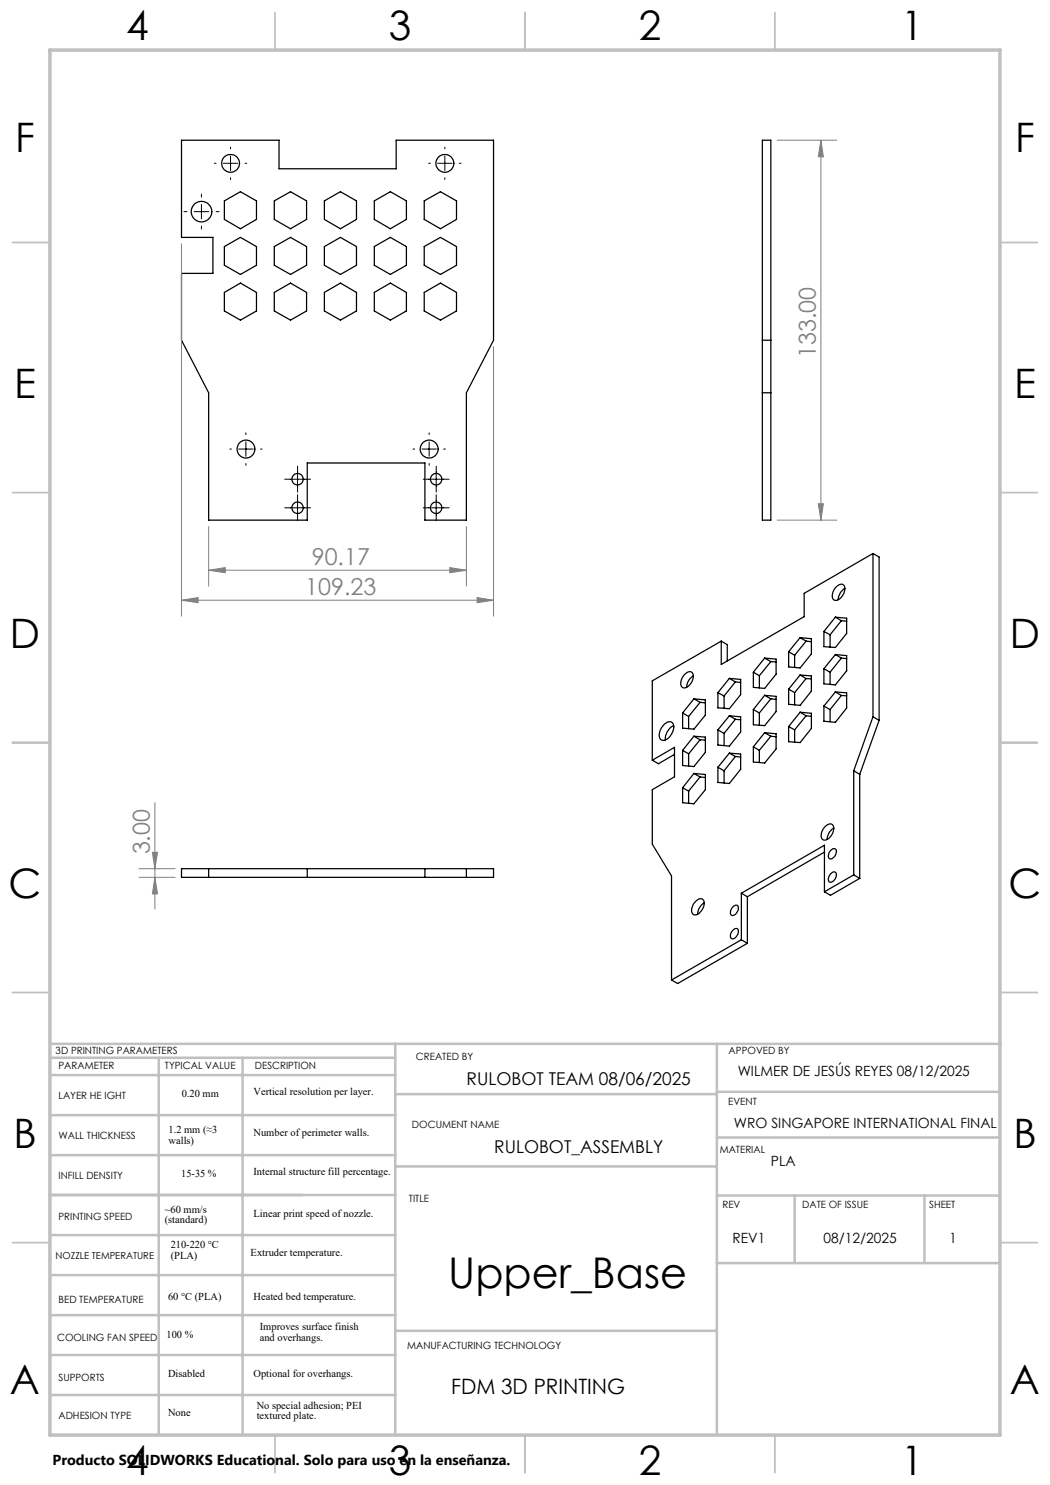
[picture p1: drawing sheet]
<svg xmlns="http://www.w3.org/2000/svg" width="210mm" height="297mm" viewBox="0 0 210 297" stroke-linecap="round" stroke-linejoin="round" font-family="sans-serif">
<g fill="none" stroke="#c0c0c0" stroke-width=".35">
<path d="M55 2.5v7.5M105 2.5v7.5M155 2.5v7.5M2.5 48.5h7.5M200 48.5h7.5M2.5 98.5h7.5M200 98.5h7.5M2.5 148.5h7.5M200 148.5h7.5M2.5 198.5h7.5M200 198.5h7.5M2.5 248.5h7.5"/>
<path d="M200 248.5h7.5M55 287v7.5M105 287v7.5M155 287v7.5"/>
</g>
<g fill="none" stroke="#c0c0c0" stroke-width=".5">
<path d="M10 208.8h190.2M10 211.6h69.1M10 215h69.1M31.7 211.6v75.4M48.5 211.6v75.4M79.1 208.8v78.2M79.1 218.8h64.3M143.4 208.8v78.2M143.4 218.4h56.6M10 223h69.1M10 231h69.1M10 239h69.1"/>
<path d="M79.1 233.3h64.3M143.4 227.5h56.6M143.4 239.1h56.6M158.9 239.1v13.5M184.9 239.1v13.5M10 255h69.1M10 247h69.1M143.4 252.6h56.6M10 271h69.1M10 263h69.1M10 279h69.1M79.1 266.2h64.3"/>
</g>
<path d="M10 10h190v277h-190z" fill="none" stroke="#c0c0c0" stroke-width=".7"/>
<g fill="none" stroke="#000" stroke-width=".25">
<path d="M36.3 28h19.5v5.8h23.4v-5.8h19.5v40l-5.4 10.6v25.4h-8.3v-11.4h-23.5v11.4h-19.8v-25.4l-5.4-10.6v-13.3h6.3v-7.2h-6.3zM152.5 28h1.7v76h-1.7zM44.9 40.2l3.2-1.9 3.2 1.9v3.7l-3.2 1.9-3.2-1.9zM44.9 49.3l3.2-1.8 3.2 1.8v3.8l-3.2 1.8-3.2-1.8zM44.9 58.5l3.2-1.9 3.2 1.9v3.7l-3.2 1.8-3.2-1.8zM54.9 40.2l3.2-1.9 3.2 1.9v3.7l-3.2 1.9-3.2-1.9zM54.9 49.3l3.2-1.8 3.2 1.8v3.8l-3.2 1.8-3.2-1.8zM54.9 58.5l3.2-1.9 3.2 1.9v3.7l-3.2 1.8-3.2-1.8zM64.9 40.2l3.2-1.9 3.2 1.9v3.7l-3.2 1.9-3.2-1.9zM64.9 49.3l3.2-1.8 3.2 1.8v3.8l-3.2 1.8-3.2-1.8zM64.9 58.5l3.2-1.9 3.2 1.9v3.7l-3.2 1.8-3.2-1.8zM74.9 40.2l3.2-1.9 3.2 1.9v3.7l-3.2 1.9-3.2-1.9z"/>
<path d="M74.9 49.3l3.2-1.8 3.2 1.8v3.8l-3.2 1.8-3.2-1.8zM74.9 58.5l3.2-1.9 3.2 1.9v3.7l-3.2 1.8-3.2-1.8zM84.8 40.2l3.3-1.9 3.2 1.9v3.7l-3.2 1.9-3.3-1.9zM84.8 49.3l3.3-1.8 3.2 1.8v3.8l-3.2 1.8-3.3-1.8zM84.8 58.5l3.3-1.9 3.2 1.9v3.7l-3.2 1.8-3.3-1.8zM152.5 78.6h1.7M152.5 68h1.7M167.2 117.4a.96 .96 0 0 1 1.7-.2 2.36 2.36 0 0 1-1.9 2.9 1.25 1.25 0 0 1-.3-1.9zM169 117.7a2.62 2.62 0 0 0-1.3 2.2M174.6 110.7l-13.8 8v4.6l-16.5 9.6v-4.7M174.6 110.7v32.7M174.6 110.7l1.2 .7v32.7"/>
<path d="M136.9 134.9a.96 .96 0 0 1 1.7-.2 2.36 2.36 0 0 1-1.9 2.9 1.25 1.25 0 0 1-.4-1.9zM138.7 135.2a2.76 2.76 0 0 0-1.4 2.2M138.8 139.8l2.3 .2v3l-2.3 2.8-2.3-.2v-3M138.8 139.8l-2.3 2.8M138.8 139.8l1.2 .7M143.6 138.5l1.2 .7M144.3 128.2l-13.8 8v15.8M144.3 128.2l1.2 .7v3.3M144.8 139.2v2.5M145.9 135.7l2.2 .2v3l-2.2 2.8-2.3-.1v-3.1M145.9 135.7l-2.3 2.8M145.9 135.7l1.2 .7"/>
<path d="M147.1 136.4l1 .1M147.1 136.4l-2.3 2.8M150.7 134.4l1.2 .7M151.9 135.1v2.5M152.9 131.6l2.3 .2v3l-2.3 2.9-2.2-.2v-3.1M152.9 139.1l2.3 .2v3l-2.3 2.8-2.2-.1v-3.1M152.9 131.6l-2.2 2.8M152.9 139.1l-2.2 2.8M152.9 139.1l1.3 .7M152.9 131.6l1.3 .7M154.2 139.8l1 .1M154.2 139.8l-2.3 2.8"/>
<path d="M154.2 132.3l1 .1M154.2 132.3l-2.3 2.8M157.7 137.8l1.2 .7M157.7 130.3l1.2 .8M158.9 131.1v2.4M158.9 138.5v2.5M160 127.5l2.3 .2v3.1l-2.3 2.8-2.3-.2v-3.1M160 135l2.3 .2v3l-2.3 2.9-2.3-.2v-3.1M160 127.5l-2.3 2.8M160 135l-2.3 2.8M160 135l1.2 .7M160 127.5l1.2 .7"/>
<path d="M161.2 135.7l1.1 .1M161.2 135.7l-2.3 2.8M161.2 128.2l1.1 .1M161.2 128.2l-2.3 2.9M164.8 133.7l1.2 .7M164.8 126.3l1.2 .7M166 127v2.4M166 134.4v2.5M167.1 123.4l2.2 .2v3.1l-2.2 2.8-2.3-.2v-3M167.1 130.9l2.2 .2v3.1l-2.2 2.8-2.3-.2v-3.1M167.1 138.4l2.2 .2v3l-2.2 2.9-2.3-.3v-3M167.1 138.4l-2.3 2.8"/>
<path d="M167.1 123.4l-2.3 2.9M167.1 130.9l-2.3 2.8M167.1 138.4l1.2 .7M167.1 130.9l1.2 .7M167.1 123.4l1.2 .7M168.3 139.1l1 .1M168.3 139.1l-2.3 2.8M168.3 131.6l1 .1M168.3 131.6l-2.3 2.8M168.3 124.1l1 .1M168.3 124.1l-2.3 2.9M130.5 152l4.4-2.5v5.9l-4.4 2.5v10.9l3.8 6.4v20.8"/>
<path d="M132.9 144.8a1.01 1.01 0 0 1 1-.5 1.01 1.01 0 0 1 .8 .8 2.91 2.91 0 0 1-2.1 3 1.12 1.12 0 0 1-.7-1.7l.3-.7zM134.7 145.1a3.1 3.1 0 0 0-1.6 2.9M134.9 150.9l-3.2 1.8-1.2-.7M136.5 157.5l1.2 .7M136.5 150.1l1.2 .7M136.5 142.6l1.2 .7M137.7 143.3v2.4M137.7 150.8v2.4M137.7 158.2v2.5M138.8 147.2l2.3 .2v3.1l-2.3 2.8-2.3-.2v-3M138.8 154.7l2.3 .2v3l-2.3 2.9-2.3-.3v-3M138.8 147.2l-2.3 2.9"/>
<path d="M138.8 154.7l-2.3 2.8M138.8 154.7l1.2 .7M138.8 147.2l1.2 .8M140 155.4l1.1 .1M140 155.4l-2.3 2.8M140 148h1.1M140 148l-2.3 2.8M140 140.5l1.1 .1M140 140.5l-2.3 2.8M143.6 153.5l1.2 .7M143.6 146l1.2 .7M144.8 146.7v2.4"/>
<path d="M144.8 154.2v2.4M145.9 143.2l2.2 .2v3l-2.2 2.8-2.3-.2v-3M145.9 150.6l2.2 .2v3l-2.2 2.9-2.3-.2v-3M145.9 143.2l-2.3 2.8M145.9 150.6l-2.3 2.9M145.9 150.6l1.2 .7M145.9 143.2l1.2 .7M147.1 151.3l1 .1M147.1 151.3l-2.3 2.9M147.1 143.9l1 .1M147.1 143.9l-2.3 2.8M150.7 149.4l1.2 .7"/>
<path d="M150.7 141.9l1.2 .7M151.9 142.6v2.5M151.9 150.1v2.4M152.9 146.5l2.3 .3v3l-2.3 2.8-2.2-.2v-3M152.9 146.5l-2.2 2.9M152.9 146.5l1.3 .7M154.2 147.2l1 .2M154.2 147.2l-2.3 2.9M157.7 145.3l1.2 .7M158.9 146v2.4M160 142.4l2.3 .3v3l-2.3 2.8-2.3-.2v-3M160 142.4l-2.3 2.9"/>
<path d="M160 142.4l1.2 .8M161.2 143.2l1.1 .1M161.2 143.2l-2.3 2.8M164.8 141.2l1.2 .7M166 141.9v2.5M170.7 154.2v20.8M170.7 154.2l1.2 .7M171.9 154.9v20.8M174.6 143.4l-3.9 10.8M174.6 143.4l1.2 .7M175.8 144.1l-3.9 10.8M36.3 173.7h62.4v1.8h-62.4z"/>
<path d="M41.7 173.7v1.8M61.5 173.7v1.8M85 173.7v1.8M93.3 173.7v1.8M148.3 178.6v9.4M148.3 178.6l1.2 .7M149.5 179.3v9.4M164.9 178.4v-9.4l-16.6 9.6M164.9 170.4l-15.4 8.9M165 165.3a.96 .96 0 0 1 1.7-.1 2.36 2.36 0 0 1-1.9 2.8 1.25 1.25 0 0 1-.4-1.8zM166.1 174.8a.65 .65 0 0 1 1-.3 .65 .65 0 0 1 .1 1 1.09 1.09 0 0 1-1.4 .9l-.1-.6zM166.1 170.1a.64 .64 0 0 1 1-.3 .64 .64 0 0 1 .1 1 1.08 1.08 0 0 1-1.4 .9l-.1-.6z"/>
<path d="M166.8 165.6a2.62 2.62 0 0 0-1.3 2.3M170.7 175l-5.8 3.4M170.7 175l1.2 .7M171.9 175.7l-5.8 3.4-1.2-.7M139.1 180.3a.97 .97 0 0 1 1.7-.2 2.36 2.36 0 0 1-1.9 2.9 1.19 1.19 0 0 1-.4-1.9zM140.8 180.6a2.84 2.84 0 0 0-1.3 2.2M146.5 186.1a.6 .6 0 0 1 .8-.4 .6 .6 0 0 1 .4 .8 1.37 1.37 0 0 1-1.3 1.2 1.13 1.13 0 0 1 .1-1.6zM146.7 181.2a.57 .57 0 0 1 .8-.1 .57 .57 0 0 1 .2 .8 1.37 1.37 0 0 1-1.3 1.2 1.23 1.23 0 0 1 .3-1.9zM148.3 188l-14 8M148.3 188l1.2 .7M149.5 188.7l-14 8-1.2-.7"/>
<circle cx="46.1" cy="32.7" r="1.79"/>
<circle cx="89" cy="32.7" r="1.79"/>
<circle cx="40.3" cy="42.3" r="2.06"/>
<circle cx="49.2" cy="89.8" r="1.79"/>
<circle cx="59.5" cy="95.8" r="1.15"/>
<circle cx="85.8" cy="89.8" r="1.79"/>
<circle cx="87.2" cy="95.8" r="1.15"/>
<circle cx="59.5" cy="101.5" r="1.15"/>
<circle cx="87.2" cy="101.5" r="1.15"/>
</g>
<g fill="none" stroke="#808080" stroke-width=".2">
<path d="M155.4 28h12M164.2 28l.5 3.4h-1zM164.2 28v76M36.3 48.8v74.4M98.7 69.3v53.9M41.7 114l3.3-.5v1zM41.7 105.3v11.9M41.7 114h51.6M90 113.5l3.3 .5-3.3 .5zM93.3 105.3v11.9M95.4 119.5l3.3 .5-3.3 .5zM155.4 104h12"/>
<path d="M163.7 100.7h1l-.5 3.3zM36.3 120l3.3-.5v1zM36.3 120h62.4M27.8 173.7h7.2M27.8 175.5h7.2M30.5 170.5h1l-.5 3.2zM31 175.5l.5 3.3h-1zM31 160.5v21.3"/>
</g>
<g fill="none" stroke="#000" stroke-width=".2">
<path d="M40.3 38.8v.6M42.9 32.7h.3M44.7 32.7h2.9M46.1 29.4v.4M46.1 31.2v2.9M46.1 35.6v.3M49 32.7h.4M85.7 32.7h.4M87.5 32.7h2.9M89 29.4v.4M89 31.2v2.9M89 35.6v.3"/>
<path d="M91.9 32.7h.3M36.8 42.3h.6M38.8 42.3h3M40.3 40.9v2.9M40.3 45.2v.6M43.2 42.3h.6M46 89.8h.3M47.7 89.8h3M49.2 86.6v.3M49.2 88.4v2.9M49.2 92.7v.4M52.1 89.8h.3"/>
<path d="M56.9 95.8h5.2M59.5 93.2v5.2M59.5 99v5.1M82.6 89.8h.3M84.4 89.8h2.9M84.6 95.8h5.2M85.8 86.6v.3M85.8 88.4v2.9M85.8 92.7v.4M87.2 93.2v5.2M87.2 99v5.1M88.7 89.8h.4"/>
<path d="M56.9 101.6h5.2M84.6 101.6h5.2"/>
</g>
<g fill="#808080">
<path d="M36.3 120l3.3-.5v1zM95.4 119.5l3.3 .5-3.3 .5z"/>
<path d="M41.7 114l3.3-.5v1zM90 113.5l3.3 .5-3.3 .5z"/>
<path d="M164.2 28l.5 3.4h-1zM163.7 100.7h1l-.5 3.3zM30.5 170.5h1l-.5 3.2zM31 175.5l.5 3.3h-1z"/>
</g>
<text font-size="8.5" x="89.6" y="257.6">Upper_Base</text>
<g font-size="8.1">
<text x="25.2" y="8">4</text>
<text x="77.7" y="8">3</text>
<text x="127.7" y="8">2</text>
<text x="180.2" y="8">1</text>
<text x="3" y="30.4">F</text>
<text x="203" y="30.4">F</text>
<text x="2.8" y="79.6">E</text>
<text x="202.8" y="79.6">E</text>
<text x="2" y="129.6">D</text>
<text x="202" y="129.6">D</text>
<text x="1.7" y="179.6">C</text>
<text x="201.7" y="179.6">C</text>
<text x="2.7" y="229.6">B</text>
<text x="202.7" y="229.6">B</text>
<text x="2" y="278.9">A</text>
<text x="202" y="278.9">A</text>
<text x="25.2" y="295">4</text>
<text x="77.7" y="295">3</text>
<text x="127.7" y="295">2</text>
<text x="180.2" y="295">1</text>
</g>
<g font-size="4.7" fill="#808080">
<text x="163.2" y="71.6" transform="rotate(-90 163.2 71.6)">133.00</text>
<text x="62.4" y="113">90.17</text>
<text x="61.1" y="119">109.23</text>
<text x="30" y="170.9" transform="rotate(-90 30 170.9)">3.00</text>
</g>
<text font-size="4.2" x="90.2" y="278.9">FDM 3D PRINTING</text>
<g font-size="3.5">
<text x="93.3" y="217">RULOBOT TEAM 08/06/2025</text>
<text x="98.8" y="230.6">RULOBOT_ASSEMBLY</text>
</g>
<text font-size="2.9" x="10.5" y="292.9">Producto SOLIDWORKS Educational. Solo para uso en la enseñanza.</text>
<g font-size="2.8">
<text x="147.5" y="215.1">WILMER DE JESÚS REYES 08/12/2025</text>
<text x="146.8" y="225.6">WRO SINGAPORE INTERNATIONAL FINAL</text>
<text x="154.2" y="233.1">PLA</text>
<text x="146.5" y="248.6">REV1</text>
<text x="164.7" y="248.6">08/12/2025</text>
<text x="189.9" y="248.6">1</text>
</g>
<g font-size="2.1">
<text x="36.3" y="219.4">0.20 mm</text>
<text x="50.7" y="219">Vertical resolution per layer.</text>
<text x="33.7" y="226.7">1.2 mm (≈3</text>
<text x="50.7" y="227.1">Number of perimeter walls.</text>
<text x="33.7" y="228.8">walls)</text>
<text x="36.3" y="235.5">15-35 %</text>
<text x="50.7" y="235.1">Internal structure fill percentage.</text>
<text x="33" y="242.5">~60 mm/s</text>
<text x="33" y="244.6">(standard)</text>
<text x="50.7" y="243.4">Linear print speed of nozzle.</text>
<text x="34.1" y="249.6">210-220 °C</text>
<text x="34.1" y="251.7">(PLA)</text>
<text x="50.1" y="251.1">Extruder temperature.</text>
<text x="33.6" y="260">60 °C (PLA)</text>
<text x="50.7" y="259.9">Heated bed temperature.</text>
<text x="33.3" y="267.5">100 %</text>
<text x="52" y="266.1">Improves surface finish</text>
<text x="52" y="268.2">and overhangs.</text>
<text x="33.6" y="275.5">Disabled</text>
<text x="50.7" y="275.4">Optional for overhangs.</text>
<text x="51.3" y="281.8">No special adhesion; PEI</text>
<text x="33.6" y="283.2">None</text>
<text x="51.3" y="283.9">textured plate.</text>
</g>
<g font-size="2">
<text x="11.1" y="210.8">3D PRINTING PARAMETERS</text>
<text x="11.7" y="213.9">PARAMETER</text>
<text x="33" y="213.9">TYPICAL VALUE</text>
<text x="51" y="213.9">DESCRIPTION</text>
<text x="83.2" y="212">CREATED BY</text>
<text x="145.7" y="210.7">APPOVED BY</text>
<text x="11.7" y="219.7">LAYER HE IGHT</text>
<text x="145.6" y="221">EVENT</text>
<text x="11.7" y="227.8">WALL THICKNESS</text>
<text x="82.4" y="225.6">DOCUMENT NAME</text>
<text x="143.9" y="230.5">MATERIAL</text>
<text x="11.7" y="235.8">INFILL DENSITY</text>
<text x="11.7" y="244.1">PRINTING SPEED</text>
<text x="81.8" y="240.5">TITLE</text>
<text x="144.5" y="241.7">REV</text>
<text x="160.4" y="241.7">DATE OF ISSUE</text>
<text x="185.8" y="241.7">SHEET</text>
<text x="11.7" y="260.6">BED TEMPERATURE</text>
<text x="11.4" y="268.2">COOLING FAN SPEED</text>
<text x="81.4" y="269.8">MANUFACTURING TECHNOLOGY</text>
<text x="11.7" y="276.1">SUPPORTS</text>
<text x="11.7" y="283.9">ADHESION TYPE</text>
</g>
<text font-size="1.9" x="11.1" y="251.8">NOZZLE TEMPERATURE</text>
</svg>
